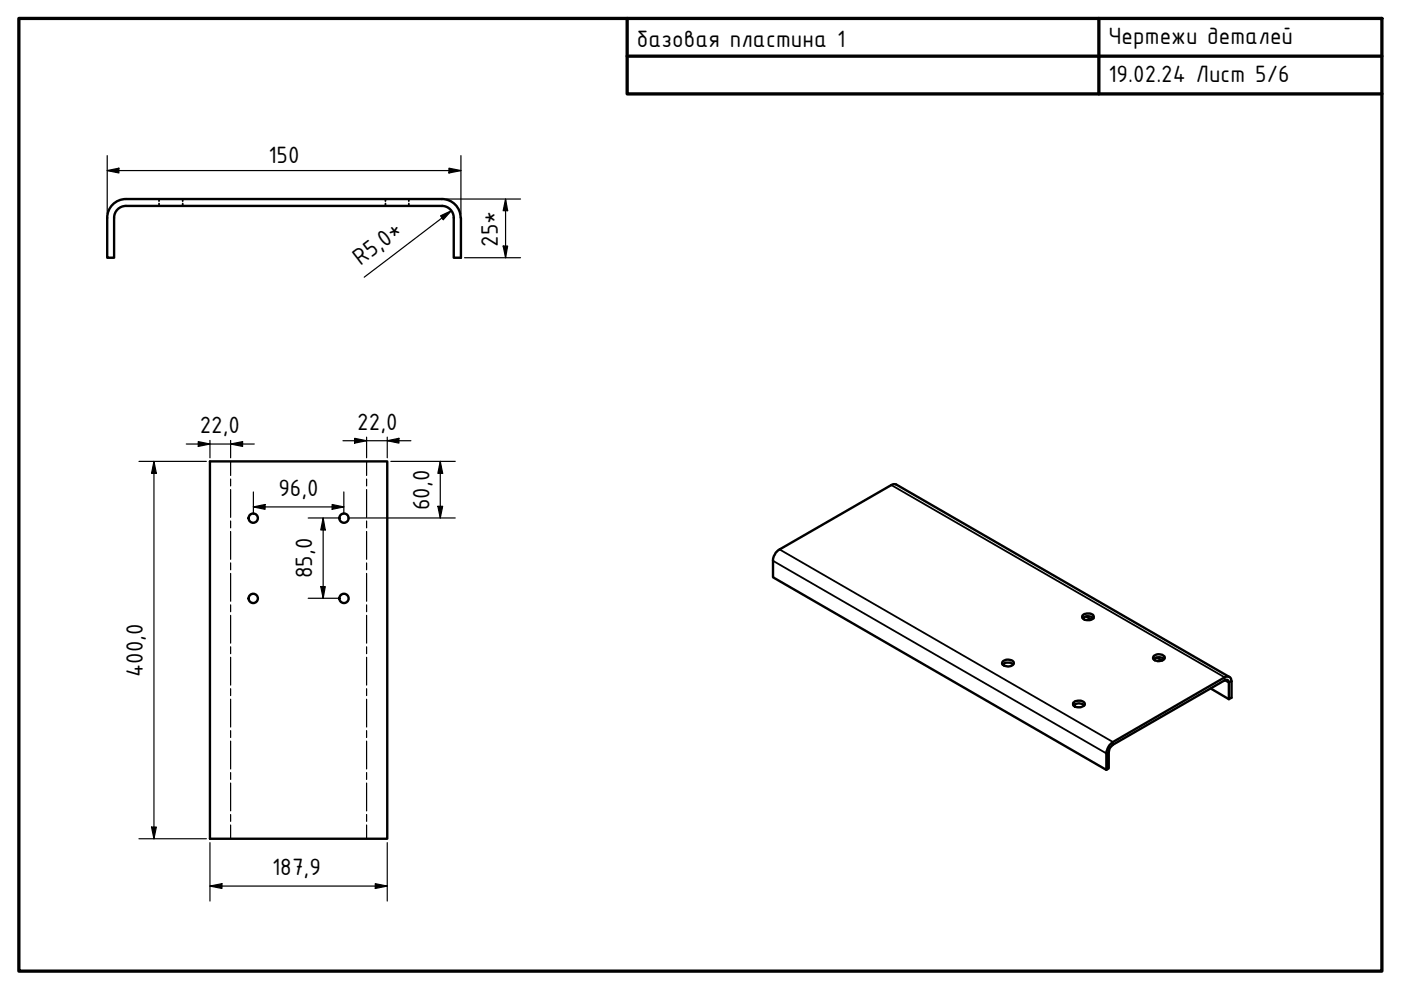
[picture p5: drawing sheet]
<svg xmlns="http://www.w3.org/2000/svg" width="297mm" height="210mm" viewBox="0 0 297 210" stroke-linecap="round" stroke-linejoin="round" font-family="sans-serif">
<!-- layer: Hidden (ISO) -->
<path d="M33.7 42.2v.4M33.7 43.2v.5M38.7 42.2v.4M38.7 43.2v.5M81.7 42.2v.4M81.7 43.2v.5M86.7 42.2v.4M86.7 43.2v.5" fill="none" stroke="#000" stroke-width=".38"/>
<!-- layer: Visible (ISO) -->
<g fill="none" stroke="#000" stroke-width=".51">
<path d="M22.7 46.2a4 4 0 0 1 4-4h67a4 4 0 0 1 4 4M22.7 46.2v8.4h1.5v-8.4M24.2 46.2a2.51 2.51 0 0 1 2.5-2.5h67a2.51 2.51 0 0 1 2.5 2.5M96.2 46.2v8.4h1.5v-8.4M44.5 97.8h37.6v80h-37.6zM229.6 131.1a1.66 1.66 0 0 1 2.2 0M229.6 130.4a1.79 1.79 0 0 1 2.2 .1 .55 .55 0 0 1-.4 .9 1.39 1.39 0 0 1-2-.6zM230.3 130.7l1.1 .7M244.6 139.7a1.79 1.79 0 0 1 2.2 0M244.7 139a1.64 1.64 0 0 1 2.3 .4 1.37 1.37 0 0 1-2.1 .6l-.4-.4zM245.2 139.4l1.2 .7M212.6 140.9a1.79 1.79 0 0 1 2.2 0"/>
<path d="M212.7 140.2a1.63 1.63 0 0 1 2.2 .3 1.44 1.44 0 0 1-2.4 .3zM227.5 149a1.68 1.68 0 0 1 2.5 .2 1.46 1.46 0 0 1-2.5 .3zM227.6 149.6a1.68 1.68 0 0 1 2.3 0M235.2 158l.8-.7 23.7-13.7a.91 .91 0 0 1 1-.1 .91 .91 0 0 1 .4 .9v3.5l-.6 .3v-3.7a.55 .55 0 0 0-.8-.3l-23.7 13.7-.8 .9-.1 .7v3.4l-.5 .3v-3.8zM256.7 146l3.8 2.2M260.7 143.5l-70.7-40.8h-.5l-.5 .1-23.7 13.7a3 3 0 0 0-1.4 2.4v3.5l70.7 40.8"/>
<circle cx="53.7" cy="109.9" r=".98"/>
<circle cx="72.9" cy="109.9" r=".98"/>
<circle cx="53.7" cy="126.9" r=".98"/>
<circle cx="72.9" cy="126.9" r=".98"/>
</g>
<!-- layer: Visible Narrow (ISO) -->
<path d="M163.9 118.9l70.7 40.8 .5-.2M165.3 116.5l70.7 40.8v.6M189 102.8l70.7 40.8v.6l.8 .6 .6-.4" fill="none" stroke="#000" stroke-width=".38"/>
<!-- layer: Bend Centerline (ISO) -->
<g fill="none" stroke="#000" stroke-width=".25">
<path d="M48.9 97.8v3M77.7 97.8v3M48.9 101.6v1.4M48.9 103.8v5.9M48.9 110.5v1.4M48.9 112.7v5.9M48.9 119.4v1.4M77.7 101.6v1.4M77.7 103.8v5.9M77.7 110.5v1.4M77.7 112.7v5.9M77.7 119.4v1.4"/>
<path d="M48.9 121.6v5.9M48.9 128.2v1.5M48.9 130.5v5.9M48.9 137.1v1.5M48.9 139.4v5.9M77.7 121.6v5.9M77.7 128.2v1.5M77.7 130.5v5.9M77.7 137.1v1.5M77.7 139.4v5.9M48.9 146v1.5M48.9 148.2v5.9"/>
<path d="M48.9 154.9v1.5M48.9 157.1v5.9M77.7 146v1.5M77.7 148.2v5.9M77.7 154.9v1.5M77.7 157.1v5.9M48.9 163.8v1.5M48.9 166v5.9M48.9 172.7v1.5M48.9 174.9v2.9M77.7 163.8v1.5M77.7 166v5.9"/>
<path d="M77.7 172.7v1.5M77.7 174.9v2.9"/>
</g>
<!-- layer: Border (ISO) -->
<path d="M4 3.9h289v202h-289zM133 3.9v16h160M133 11.9h160M233 3.9v16" fill="none" stroke="#000" stroke-width=".7"/>
<!-- layer: Dimension (ISO) -->
<g fill="none" stroke="#000" stroke-width=".25">
<path d="M22.7 36.2l2.5-.5v1zM22.7 36.2h75M22.7 33v12.4M95.2 35.7l2.5 .5-2.5 .5zM97.7 33v12.4M93.4 45.8l2.3-1.1-1.7 1.9zM94.5 42.2h15.9M95.7 44.7l-18.5 14.1M98.5 54.6h11.9M106.7 52.2h.9l-.4 2.4zM107.2 42.2l.4 2.5h-.9zM107.2 42.2v12.4"/>
<path d="M29.5 97.8h14.3M32.6 97.8l.5 2.6h-1zM32.6 97.8v80M39.5 94.1h14.4M42 93.6l2.5 .5-2.5 .6zM44.5 93.4v3.7M48.9 94.1l2.5-.5v1.1zM48.9 93.4v3.7M72.7 93.4h14.4M75.2 92.9l2.5 .5-2.5 .6zM77.7 92.7v4.4M82.1 93.4l2.5-.5v1.1z"/>
<path d="M82.1 92.7v4.4M82.9 97.8h13.6M93.3 97.8l.6 2.6h-1.1zM93.3 97.8v12M53.7 107.5l2.5-.5v1zM53.7 107.5h19.2M53.7 104.3v4.8M65.3 109.8h6.8M68.5 109.8l.5 2.6h-1zM68.5 109.8v17M70.4 107l2.5 .5-2.5 .5zM72.9 104.3v4.8"/>
<path d="M73.7 109.8h22.8M92.8 107.4h1.1l-.6 2.4zM65.3 126.8h6.8M68 124.4h1l-.5 2.4zM29.5 177.8h14.3M32.1 175.4h1l-.5 2.4zM44.5 178.7v12.3M82.1 178.7v12.3M44.5 187.9l2.6-.5v1zM44.5 187.9h37.6M79.6 187.4l2.5 .5-2.5 .5z"/>
</g>
<g fill="#000">
<path d="M22.7 36.2l2.5-.5v1zM95.2 35.7l2.5 .5-2.5 .5zM93.4 45.8l2.3-1.1-1.7 1.9zM106.7 52.2h.9l-.4 2.4zM107.2 42.2l.4 2.5h-.9zM42 93.6l2.5 .5-2.5 .6zM48.9 94.1l2.5-.5v1.1zM75.2 92.9l2.5 .5-2.5 .6zM82.1 93.4l2.5-.5v1.1zM32.6 97.8l.5 2.6h-1zM53.7 107.5l2.5-.5v1zM68.5 109.8l.5 2.6h-1z"/>
<path d="M70.4 107l2.5 .5-2.5 .5zM92.8 107.4h1.1l-.6 2.4zM93.3 97.8l.6 2.6h-1.1zM68 124.4h1l-.5 2.4zM32.1 175.4h1l-.5 2.4zM44.5 187.9l2.6-.5v1zM79.6 187.4l2.5 .5-2.5 .5z"/>
</g>
<g font-size="5.4">
<text x="135" y="9.9">базовая пластина 1</text>
<text x="235" y="9.4">Чертежи деталей</text>
<text x="235" y="17.4">19.02.24 Лист 5/6</text>
<text x="56.9" y="34.6">150</text>
<text x="105.5" y="52.3" transform="rotate(-90 105.5 52.3)">25*</text>
<text x="76.5" y="56.5" transform="rotate(-37 76.5 56.5)">R5,0*</text>
<text x="42.4" y="91.9">22,0</text>
<text x="75.8" y="91.2">22,0</text>
<text x="59.1" y="105.2">96,0</text>
<text x="91.1" y="108.1" transform="rotate(-90 91.1 108.1)">60,0</text>
<text x="66.2" y="122.7" transform="rotate(-90 66.2 122.7)">85,0</text>
<text x="30.3" y="143.5" transform="rotate(-90 30.3 143.5)">400,0</text>
<text x="57.7" y="185.5">187,9</text>
</g>
</svg>
